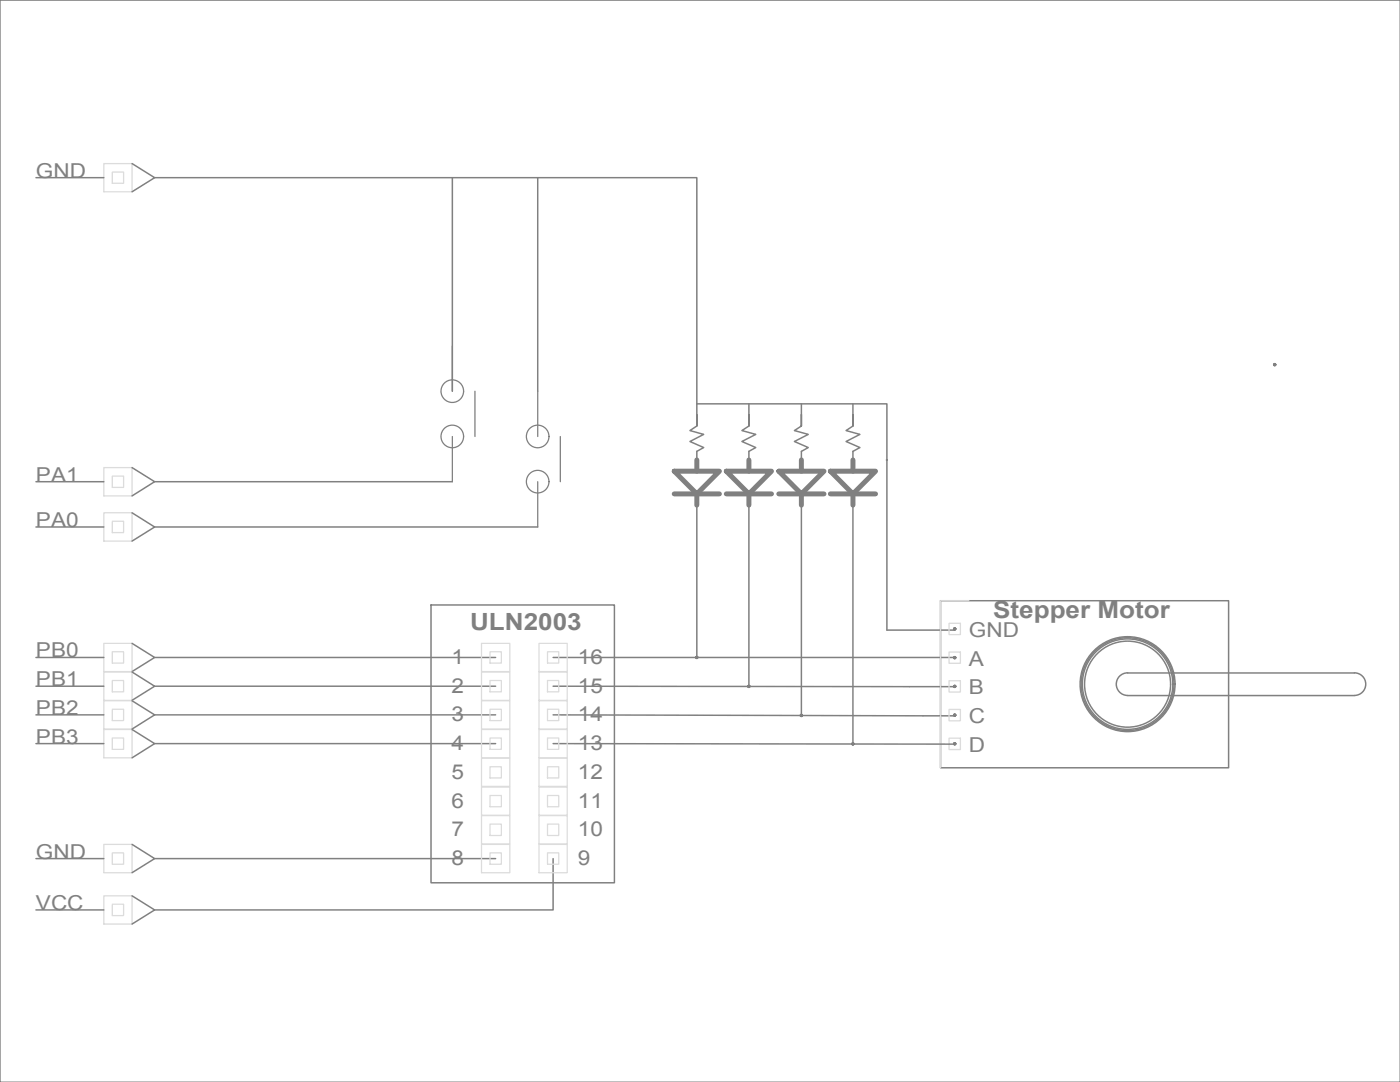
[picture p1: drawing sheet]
<svg xmlns="http://www.w3.org/2000/svg" width="279mm" height="216mm" viewBox="0 0 279 216" stroke-linecap="round" stroke-linejoin="round" font-family="sans-serif">
<!-- layer: 0 -->
<g fill="none" stroke="#808080" stroke-width=".3">
<path d="M7.2 35.5h13.5M26.4 32.6l4.5 2.9-4.5 2.8M30.9 35.5h108.2v45.1M90.3 35.5v42.6M107.3 35.5v42.6M7.2 96.1h13.5M26.4 93.3l4.5 2.8-4.5 2.9M30.9 96.1h59.4M139.1 80.6h37.9v45.1h13.5M139.1 85v-2.3v2.3l-1.4 .9 2.7 .8-2.7 1.4 2.7 1.2-1.3 .8v1.7M139.1 80.6v2.2M149.5 85v-2.3v2.3l-1.4 .9 2.7 .8-2.7 1.4 2.7 1.2-1.3 .8v1.7"/>
<path d="M149.5 80.6v2.2M159.9 85v-2.3v2.3l-1.4 .9 2.8 .8-2.8 1.4 2.8 1.2-1.4 .8v1.7M159.9 80.6v2.2M170.2 85v-2.3v2.3l-1.4 .9 2.8 .8-2.8 1.4 2.8 1.2-1.4 .8v1.7M170.2 80.6v2.2M7.2 105.2h13.5M26.4 102.3l4.5 2.9-4.5 2.8M30.9 105.2h76.4M139.1 100.8v30.4M149.5 100.8v36.2M159.9 100.8v42M170.2 100.8v47.6"/>
<path d="M187.7 119.9h57.5v33.3h-57.5zM7.2 131.2h13.5M7.2 136.9h13.5M26.4 128.4l4.5 2.8-4.5 2.8M26.4 134.1l4.5 2.8-4.5 2.8M26.4 139.8l4.5 2.8-4.5 2.9M30.9 131.2h68M30.9 136.9h68M86 120.7h36.6v55.4h-36.6zM110.4 131.2h80.1M110.4 136.9l80.1 .1M225 134.3a2.25 2.25 0 0 0-2.2 2.2 2.25 2.25 0 0 0 2.2 2.3"/>
<path d="M225 134.3h45.3a2.25 2.25 0 0 1 2.3 2.2 2.25 2.25 0 0 1-2.3 2.3M225 138.8h45.3M7.2 142.6h13.5M7.2 148.4h13.5M26.4 145.6l4.5 2.8-4.5 2.8M30.9 142.6h68M30.9 148.4h68M110.4 142.6l80.1 .2M110.4 148.4l80.1 .1M7.2 171.3h13.5M26.4 168.5l4.5 2.8-4.5 2.8M26.4 178.8l4.5 2.8-4.5 2.8"/>
<path d="M30.9 171.3h68M110.4 171.3v10.3h-79.5M7.2 181.6h13.5"/>
<circle cx="225" cy="136.5" r="9"/>
<circle cx="225" cy="136.5" r="8.6"/>
<circle cx="225" cy="136.5" r="9.5"/>
<circle cx="225" cy="136.5" r="9.3"/>
</g>
<g fill="none" stroke="#808080" stroke-width=".25">
<path d="M90.3 69v9.1M94.8 78.1v9M107.3 78.1v9M90.3 87.1v9M107.3 96.1v9.1M111.8 87.1v9"/>
<circle cx="90.3" cy="78.1" r="2.25"/>
<circle cx="254.4" cy="72.8" r=".2"/>
<circle cx="254.4" cy="72.8" r=".12"/>
<circle cx="254.4" cy="72.8" r=".07"/>
<circle cx="254.4" cy="72.8" r=".03"/>
<circle cx="254.4" cy="72.8" r=".22"/>
<circle cx="254.4" cy="72.8" r=".18"/>
<circle cx="254.4" cy="72.8" r=".14"/>
<circle cx="254.4" cy="72.8" r=".1"/>
<circle cx="254.4" cy="72.8" r=".05"/>
<circle cx="90.3" cy="87.1" r="2.25"/>
<circle cx="107.3" cy="87.1" r="2.25"/>
<circle cx="107.3" cy="96.1" r="2.25"/>
<circle cx="139.1" cy="131.2" r=".07"/>
<circle cx="139.1" cy="131.2" r=".03"/>
<circle cx="139.1" cy="131.2" r=".22"/>
<circle cx="139.1" cy="131.2" r=".18"/>
<circle cx="139.1" cy="131.2" r=".14"/>
<circle cx="139.1" cy="131.2" r=".1"/>
<circle cx="149.4" cy="137" r=".2"/>
<circle cx="149.4" cy="137" r=".16"/>
<circle cx="149.4" cy="137" r=".12"/>
<circle cx="149.4" cy="137" r=".07"/>
<circle cx="149.4" cy="137" r=".03"/>
<circle cx="149.4" cy="137" r=".22"/>
<circle cx="149.4" cy="137" r=".1"/>
<circle cx="149.4" cy="137" r=".05"/>
<circle cx="190.5" cy="125.5" r=".2"/>
<circle cx="190.5" cy="131.2" r=".2"/>
<circle cx="190.5" cy="137" r=".2"/>
<circle cx="190.5" cy="131.2" r=".12"/>
<circle cx="190.5" cy="137" r=".12"/>
<circle cx="190.5" cy="125.5" r=".12"/>
<circle cx="190.5" cy="131.2" r=".07"/>
<circle cx="190.5" cy="137" r=".07"/>
<circle cx="190.5" cy="125.5" r=".07"/>
<circle cx="190.5" cy="131.2" r=".03"/>
<circle cx="190.5" cy="137" r=".03"/>
<circle cx="190.5" cy="125.5" r=".03"/>
<circle cx="190.5" cy="137" r=".22"/>
<circle cx="190.5" cy="125.5" r=".22"/>
<circle cx="190.5" cy="131.2" r=".22"/>
<circle cx="190.5" cy="131.2" r=".18"/>
<circle cx="190.5" cy="137" r=".18"/>
<circle cx="190.5" cy="125.5" r=".18"/>
<circle cx="190.5" cy="137" r=".14"/>
<circle cx="190.5" cy="131.2" r=".14"/>
<circle cx="190.5" cy="125.5" r=".14"/>
<circle cx="190.5" cy="137" r=".1"/>
<circle cx="190.5" cy="125.5" r=".1"/>
<circle cx="190.5" cy="131.2" r=".1"/>
<circle cx="190.5" cy="125.5" r=".05"/>
<circle cx="190.5" cy="137" r=".05"/>
<circle cx="190.5" cy="131.2" r=".05"/>
<circle cx="159.9" cy="142.8" r=".2"/>
<circle cx="159.9" cy="142.8" r=".16"/>
<circle cx="159.9" cy="142.8" r=".12"/>
<circle cx="159.9" cy="142.8" r=".07"/>
<circle cx="159.9" cy="142.8" r=".03"/>
<circle cx="159.9" cy="142.8" r=".22"/>
<circle cx="159.9" cy="142.8" r=".1"/>
<circle cx="159.9" cy="142.8" r=".05"/>
<circle cx="170.2" cy="148.4" r=".2"/>
<circle cx="170.2" cy="148.4" r=".16"/>
<circle cx="170.2" cy="148.4" r=".12"/>
<circle cx="170.2" cy="148.4" r=".03"/>
<circle cx="170.2" cy="148.4" r=".22"/>
<circle cx="170.2" cy="148.4" r=".05"/>
<circle cx="190.5" cy="142.7" r=".2"/>
<circle cx="190.5" cy="148.4" r=".2"/>
<circle cx="190.5" cy="148.4" r=".12"/>
<circle cx="190.5" cy="142.7" r=".12"/>
<circle cx="190.5" cy="148.4" r=".07"/>
<circle cx="190.5" cy="142.7" r=".07"/>
<circle cx="190.5" cy="148.4" r=".03"/>
<circle cx="190.5" cy="142.7" r=".03"/>
<circle cx="190.5" cy="142.7" r=".22"/>
<circle cx="190.5" cy="148.4" r=".22"/>
<circle cx="190.5" cy="148.4" r=".18"/>
<circle cx="190.5" cy="142.7" r=".18"/>
<circle cx="190.5" cy="148.4" r=".14"/>
<circle cx="190.5" cy="142.7" r=".14"/>
<circle cx="190.5" cy="142.7" r=".1"/>
<circle cx="190.5" cy="148.4" r=".1"/>
<circle cx="190.5" cy="142.7" r=".05"/>
<circle cx="190.5" cy="148.4" r=".05"/>
</g>
<g fill="none" stroke="#808080" stroke-width=".99">
<path d="M134.6 98.6h9M134.6 94h9l-4.5 4.6zM139.1 91.8v2.2M139.1 98.6v2.2M144.9 98.6h9.1M144.9 94h9.1l-4.5 4.6zM149.5 91.8v2.2M149.5 98.6v2.2M155.4 98.6h9M155.4 94h9l-4.5 4.6zM159.9 91.8v2.2M159.9 98.6v2.2"/>
<path d="M165.7 98.6h9M165.7 94h9l-4.5 4.6zM170.2 91.8v2.2M170.2 98.6v2.2"/>
</g>
<g fill="none" stroke="#dcdcdc" stroke-width=".25">
<path d="M20.7 32.6h5.7v5.7h-5.7zM22.4 34.3h2.3v2.3h-2.3zM20.7 93.3h5.7v5.7h-5.7zM22.4 95h2.3v2.3h-2.3zM20.7 102.3h5.7v5.7h-5.7zM22.4 104h2.3v2.3h-2.3zM193.4 119.9h-5.7v5.6M20.7 128.4h5.7v5.6h-5.7zM20.7 134.1h5.7v5.6h-5.7zM20.7 139.8h5.7v5.7h-5.7zM22.4 130h2.3v2.3h-2.3zM22.4 135.8h2.3v2.2h-2.3z"/>
<path d="M96.1 128.4h5.6v5.6h-5.6zM96.1 134.1h5.6v5.6h-5.6zM96.1 139.8h5.6v5.7h-5.6zM97.8 130h2.3v2.3h-2.3zM97.8 135.8h2.3v2.2h-2.3zM107.6 128.4h5.6v5.6h-5.6zM107.6 134.1h5.6v5.6h-5.6zM107.6 139.8h5.6v5.7h-5.6zM109.3 130h2.2v2.3h-2.2zM109.3 135.8h2.2v2.2h-2.2zM187.7 125.6v5.6M187.7 131.3v5.7"/>
<path d="M187.7 137.1v5.6M189.4 124.4h2.3v2.2h-2.3zM189.4 130.1h2.3v2.3h-2.3zM189.4 135.8h2.3v2.3h-2.3zM20.7 145.6h5.7v5.6h-5.7zM22.4 141.5h2.3v2.3h-2.3zM22.4 147.3h2.3v2.2h-2.3zM96.1 145.6h5.6v5.6h-5.6zM96.1 151.3h5.6v5.6h-5.6zM96.1 157h5.6v5.7h-5.6zM97.8 141.5h2.3v2.3h-2.3zM97.8 147.3h2.3v2.2h-2.3z"/>
<path d="M97.8 153h2.3v2.2h-2.3zM97.8 158.7h2.3v2.3h-2.3zM107.6 145.6h5.6v5.6h-5.6zM107.6 151.3h5.6v5.6h-5.6zM107.6 157h5.6v5.7h-5.6zM109.3 141.5h2.2v2.3h-2.2zM109.3 147.3h2.2v2.2h-2.2zM109.3 153h2.2v2.2h-2.2zM109.3 158.7h2.2v2.3h-2.2zM187.7 142.8v5.6M187.7 148.5v4.7M189.4 141.6h2.3v2.2h-2.3z"/>
<path d="M189.4 147.3h2.3v2.3h-2.3zM20.7 168.5h5.7v5.6h-5.7zM20.7 178.8h5.7v5.6h-5.7zM22.4 170.2h2.3v2.2h-2.3zM96.1 162.8h5.6v5.6h-5.6zM96.1 168.5h5.6v5.6h-5.6zM97.8 164.4h2.3v2.3h-2.3zM97.8 170.2h2.3v2.2h-2.3zM107.6 162.8h5.6v5.6h-5.6zM107.6 168.5h5.6v5.6h-5.6zM109.3 164.4h2.2v2.3h-2.2zM109.3 170.2h2.2v2.2h-2.2z"/>
<path d="M22.4 180.4h2.3v2.3h-2.3z"/>
</g>
<circle cx="177" cy="91.8" r=".12" fill="#808080" stroke="#808080" stroke-width=".2"/>
<path d="M0 .1h279.4v215.8h-279.4z" fill="none" stroke="#808080" stroke-width=".2"/>
<g font-size="4.7" fill="#808080">
<text x="93.8" y="125.7">ULN2003</text>
<text x="198.2" y="123.3">Stepper Motor</text>
</g>
<g font-size="4.1" fill="#808080">
<text x="7.2" y="35.5">GND</text>
<text x="7.2" y="96.1">PA1</text>
<text x="7.2" y="105.2">PA0</text>
<text x="7.2" y="131.2">PB0</text>
<text x="193.4" y="127.1">GND</text>
<text x="7.2" y="136.9">PB1</text>
<text x="90.1" y="132.5">1</text>
<text x="115.3" y="132.5">16</text>
<text x="193.4" y="132.8">A</text>
<text x="7.2" y="142.6">PB2</text>
<text x="90.1" y="138.2">2</text>
<text x="90.1" y="143.9">3</text>
<text x="115.3" y="138.2">15</text>
<text x="115.3" y="143.9">14</text>
<text x="193.4" y="138.5">B</text>
<text x="7.2" y="148.4">PB3</text>
<text x="90.1" y="149.7">4</text>
<text x="115.3" y="149.7">13</text>
<text x="193.4" y="144.3">C</text>
<text x="90.1" y="155.4">5</text>
<text x="115.3" y="155.4">12</text>
<text x="193.4" y="150">D</text>
<text x="90.1" y="161.1">6</text>
<text x="115.3" y="161.1">11</text>
<text x="90.1" y="166.9">7</text>
<text x="115.3" y="166.9">10</text>
<text x="7.2" y="171.3">GND</text>
<text x="90.1" y="172.6">8</text>
<text x="115.3" y="172.6">9</text>
<text x="7.2" y="181.6">VCC</text>
</g>
</svg>
